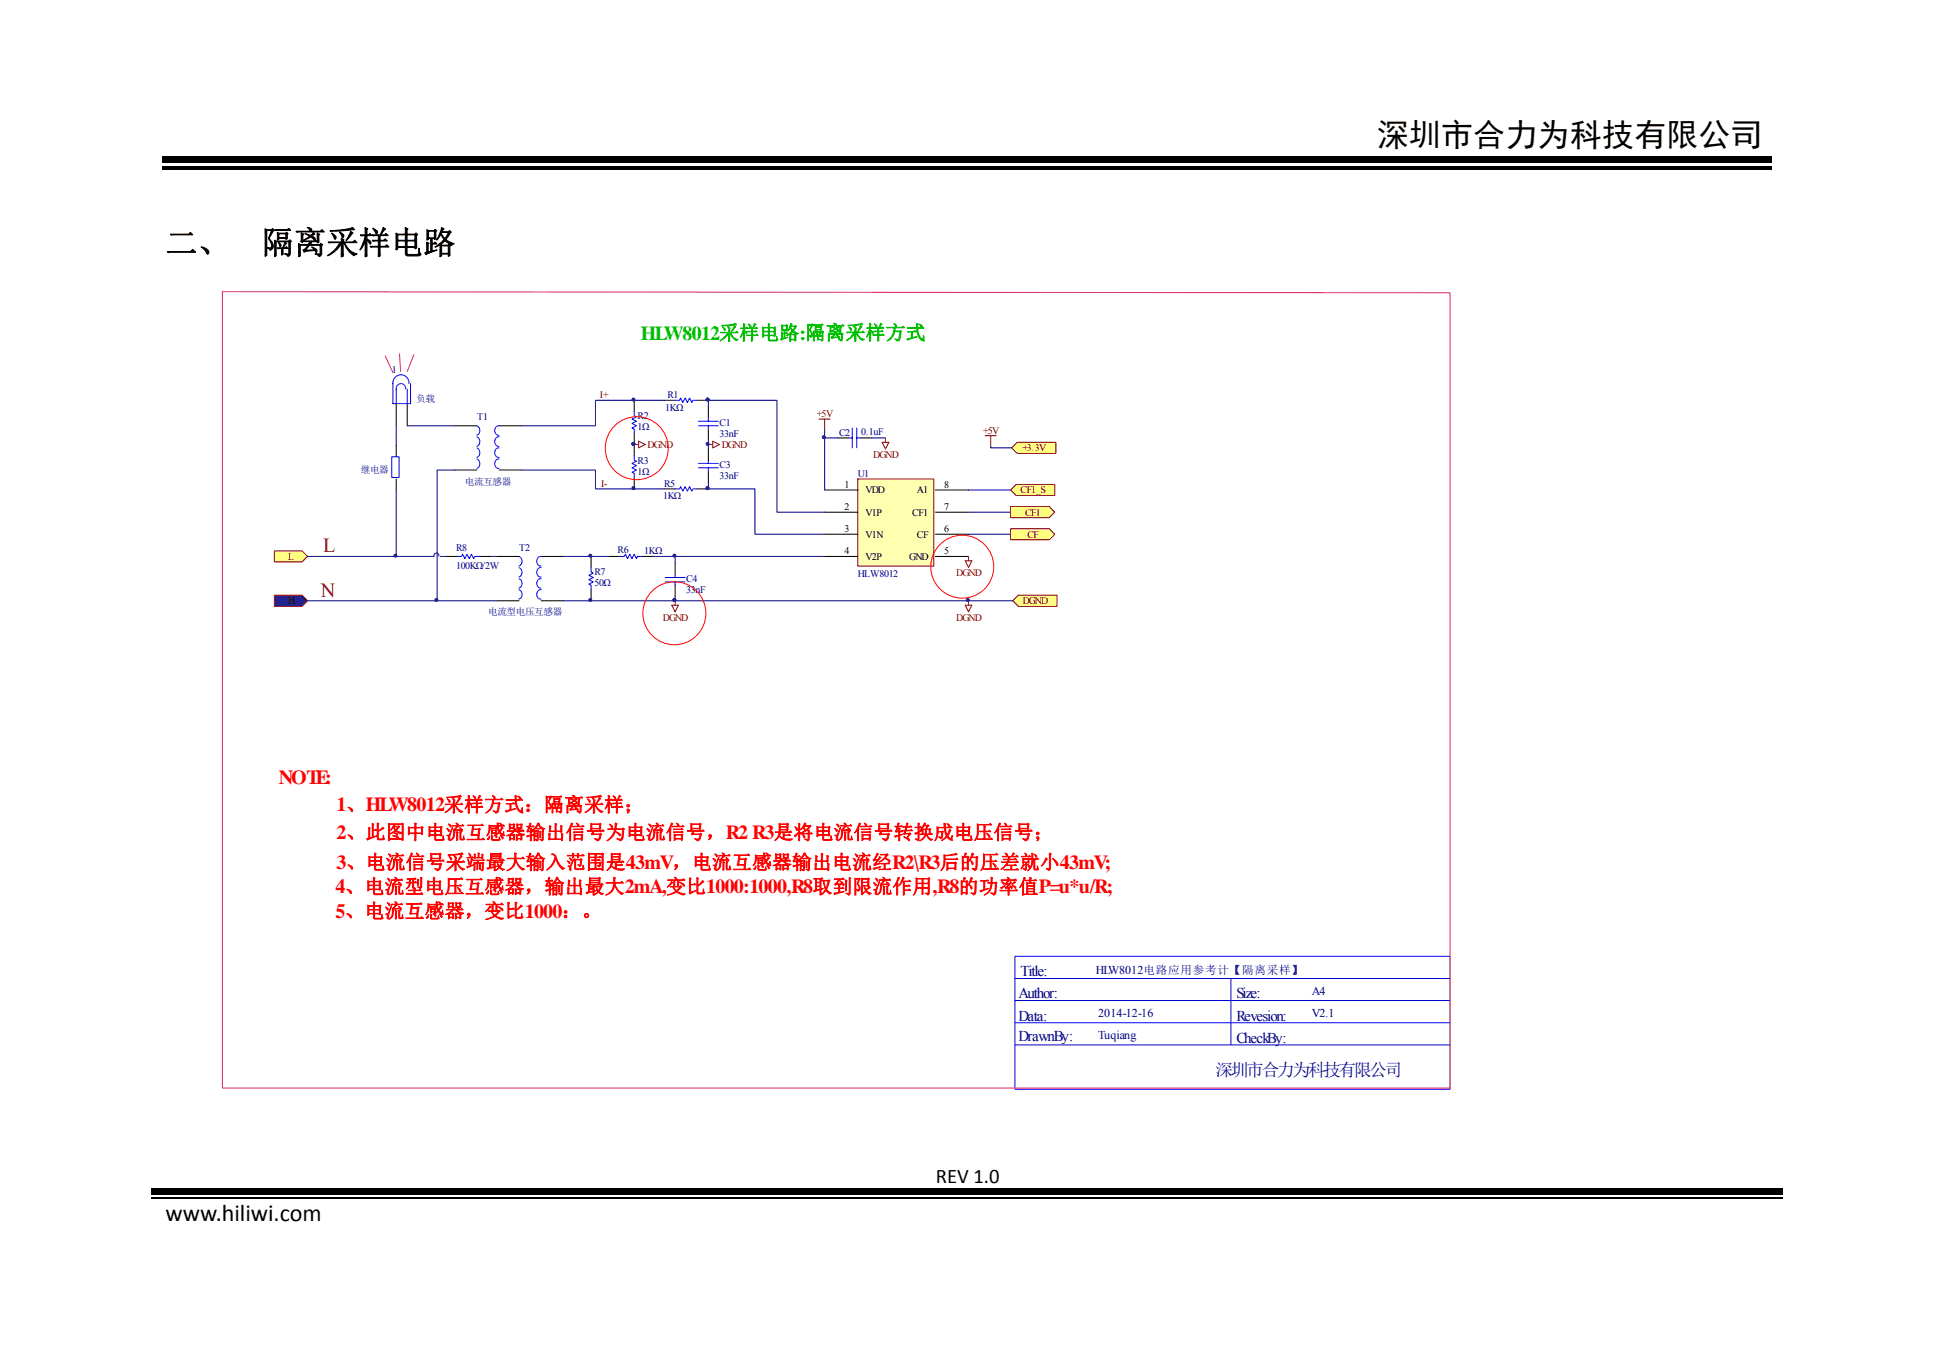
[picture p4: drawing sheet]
<svg xmlns="http://www.w3.org/2000/svg" width="297mm" height="210mm" viewBox="0 0 297 210" stroke-linecap="round" stroke-linejoin="round" font-family="sans-serif">
<path d="M24.9 25.5h247.2v.6h-247.2zM24.9 24h247.2v1h-247.2zM23.2 182.5h83.8v1.1h-83.8zM106.7 182.5h1.6v1.1h-1.6zM108.3 182.5h82.1v1.1h-82.1zM190.1 182.5h1.6v1.1h-1.6zM191.7 182.5h82.2v1.1h-82.2z" fill="#000"/>
<path d="M23.2 184h250.7" fill="none" stroke="#000" stroke-width=".25"/>
<g fill="none" stroke="#00f" stroke-width=".15">
<path d="M103.7 61.5h.7l.1-.3 .4 .6 .3-.6 .4 .6 .3-.6 .4 .6 .1-.3h.7M103.7 75.1h.7l.1-.3 .4 .6 .3-.6 .4 .6 .3-.6 .4 .6 .1-.3h.7M107.3 65.4h3M107.3 64.7h3M107.3 71.9h3M107.3 71.2h3M108.8 64.2v.5M108.8 65.4v.5M108.8 70.7v.5M108.8 71.9v.5M130.4 67.3h.5M130.9 65.7v3.1"/>
<path d="M131.6 67.3h.5M131.6 65.7v3.1M155.9 153.7h66.8M155.9 157.1h66.8M155.9 150.3h66.8M189.1 150.3v10.2M155.9 160.5h66.8"/>
</g>
<path d="M102 61.5h1.7M102 75.1h1.7M107.1 61.5h1.7M107.1 75.1h1.7M108.8 62.5v1.7M108.8 65.9v1.7M108.8 69v1.7M108.8 72.4v1.7M128.7 67.3h1.7M132.1 67.3h1.7" fill="none" stroke="#000" stroke-width=".15"/>
<g fill="#000080" stroke="#000080" stroke-width=".15">
<path d="M108.5 61.2h.3v.3h-.3z" fill-rule="evenodd"/>
<path d="M108.5 74.8h.3v.3h-.3z" fill-rule="evenodd"/>
<circle cx="126.5" cy="67.2" r=".22"/>
</g>
<path d="M126.7 66.1v9.2M126.7 67.3h2M133.8 67.3h2.2M148.8 78.7h6.4M148.8 75.3h6.4M148.8 82.1h6.4" fill="none" stroke="#000080" stroke-width=".15"/>
<path d="M131.7 73.6h11.7v13.4h-11.7z" fill-rule="evenodd" fill="#ffffb0" stroke="#800000" stroke-width=".15"/>
<g fill="none" stroke="#000" stroke-width=".15">
<path d="M60.9 68.5v1.7M60.9 73.6v1.7M69.9 65.4h3.4M69.9 72.2h3.4M76.7 65.4h3.4M76.7 72.2h3.4M97.4 61.5v1.7M97.4 66.6v3.4M97.4 73.4v1.7M126.7 75.3h5.1M126.7 78.7h5.1M143.7 75.3h5.1"/>
<path d="M143.7 78.7h5.1M76.3 85.5h3.4M76.3 92.3h3.4M83.1 85.5h3.4M83.1 92.3h3.4M126.7 82.1h5.1M126.7 85.5h5.1M143.7 82.1h5.1M143.7 85.5h5.1"/>
</g>
<path d="M97.4 68.3h.7M98.1 67.8l1 .5-1 .5zM108.8 68.3h.7M109.5 67.8l1 .5-1 .5zM125.8 64.4h1.7M126.7 64.4v1.7M103.2 93h1l-.5 1zM103.7 92.3v.7M148.2 86.1h1.1l-.5 1.1zM148.8 85.5v.6" fill="none" stroke="#800000" stroke-width=".15"/>
<g fill="none" stroke="#00f" stroke-width=".15">
<path d="M60.2 70.2h1.1v3.1h-1.1zM73.3 65.4a.78 .78 0 0 1 .4 .7 .78 .78 0 0 1-.5 .7M73.3 67.1a.8 .8 0 0 1 .4 .7 .8 .8 0 0 1-.5 .8M73.3 68.8a.8 .8 0 0 1 .4 .7 .8 .8 0 0 1-.5 .8M73.3 70.5a.8 .8 0 0 1 .4 .7 .8 .8 0 0 1-.5 .7M76.7 65.4a.73 .73 0 0 0-.7 .7 .73 .73 0 0 0 .6 .8M76.7 67.1a.72 .72 0 0 0-.7 .7 .72 .72 0 0 0 .6 .8M76.7 68.8a.72 .72 0 0 0-.7 .7 .72 .72 0 0 0 .6 .8M76.7 70.5a.72 .72 0 0 0-.7 .7 .72 .72 0 0 0 .6 .7M97.4 70v.7l.3 .1-.6 .4 .6 .3-.6 .4 .6 .3-.6 .3 .3 .2v.7M97.4 63.2v.7l.3 .1-.6 .4 .6 .3-.6 .3 .6 .4-.6 .3 .3 .2v.7M79.7 85.5a.78 .78 0 0 1 .5 .7 .78 .78 0 0 1-.5 .7"/>
<path d="M79.7 87.2a.77 .77 0 0 1 .5 .7 .77 .77 0 0 1-.5 .7M79.7 88.9a.78 .78 0 0 1 .5 .7 .78 .78 0 0 1-.5 .7M79.7 90.6a.78 .78 0 0 1 .5 .7 .78 .78 0 0 1-.5 .7M83.1 85.5a.72 .72 0 0 0-.7 .7 .72 .72 0 0 0 .7 .7M83.1 87.2a.71 .71 0 0 0-.7 .7 .71 .71 0 0 0 .7 .7M83.1 88.9a.72 .72 0 0 0-.7 .7 .72 .72 0 0 0 .7 .7M83.1 90.6a.72 .72 0 0 0-.7 .7 .72 .72 0 0 0 .7 .7"/>
</g>
<path d="M80.1 72.2h11.4v2.9h10.5M102 61.5h-10.5v3.9h-11.4M47.2 92.3h29.1" fill="none" stroke="#000080" stroke-width=".15"/>
<g fill="#000080" stroke="#000080" stroke-width=".15">
<path d="M103.4 92h.3v.3h-.3z" fill-rule="evenodd"/>
<path d="M108.5 68h.3v.3h-.3z" fill-rule="evenodd"/>
<circle cx="97.3" cy="75" r=".22"/>
<circle cx="97.3" cy="68.2" r=".22"/>
<circle cx="97.3" cy="61.4" r=".22"/>
</g>
<path d="M42.1 91.4h4.3l.8 .9-.8 .8h-4.3z" fill-rule="evenodd" fill="#000080" stroke="#800000" stroke-width=".15"/>
<path d="M42.1 84.6h4.3l.8 .9-.8 .8h-4.3z" fill-rule="evenodd" fill="#ffff80" stroke="#800000" stroke-width=".15"/>
<path d="M60.9 62v3.4M62.5 62v3.4M93.5 85.5h1.7M98.6 85.5h1.7M103.7 86.5v1.7M103.7 89.9v1.7" fill="none" stroke="#000" stroke-width=".15"/>
<path d="M62.3 59.8a.73 .73 0 0 0-.7-.9 .73 .73 0 0 0-.7 .9v2.2M62.5 59.8v2.2M62.8 58.9a1.24 1.24 0 0 0-1.2-1.3 1.24 1.24 0 0 0-1.3 1.3v3.1h2.8v-3.1M95.2 85.5h.7l.2-.4 .3 .7 .3-.7 .4 .7 .3-.7 .3 .7 .2-.3h.7M102.2 89.4h3M102.2 88.7h3M103.7 88.2v.5M103.7 89.4v.5" fill="none" stroke="#00f" stroke-width=".15"/>
<path d="M59.2 54.7l1.1 2.5M61.4 54.3l.1 2.8M63.6 54.5l-1.1 2.6" fill="none" stroke="#da2467" stroke-width=".15"/>
<path d="M60.9 65.4v3.1M62.5 65.4h7.4M69.9 72.2h-2.8v20.1M108.8 74.1v1h7.1v7h10.8M108.8 62.5v-1h10.5v17.2h7.4M108.8 67.6v1.4" fill="none" stroke="#000080" stroke-width=".15"/>
<g fill="#000080" stroke="#000080" stroke-width=".15">
<path d="M108.5 74.8h.3v.3h-.3z" fill-rule="evenodd"/>
<path d="M108.5 61.2h.3v.3h-.3z" fill-rule="evenodd"/>
<circle cx="67" cy="92.2" r=".22"/>
</g>
<g fill="#ffff80" stroke="#800000" stroke-width=".15">
<path d="M155.2 77.8h6l.8 .9-.8 .8h-6z" fill-rule="evenodd"/>
<path d="M155.2 81.2h6l.8 .9-.8 .8h-6z" fill-rule="evenodd"/>
<path d="M155.2 75.3l.9-.9h5.9v1.7h-5.9z" fill-rule="evenodd"/>
<path d="M155.4 68.8l.8-.9h6v1.7h-6z" fill-rule="evenodd"/>
</g>
<path d="M151.3 66.9h1.7M152.2 66.9v1.7" fill="none" stroke="#800000" stroke-width=".15"/>
<path d="M152.2 68.6v.2h3.2" fill="none" stroke="#000080" stroke-width=".15"/>
<path d="M156.4 91.4h5.9v1.7h-5.9l-.8-.8z" fill-rule="evenodd" fill="#ffff80" stroke="#800000" stroke-width=".15"/>
<path d="M135.5 67.9h1l-.5 1.1zM136 67.3v.6M148.2 93h1.1l-.5 1zM148.8 92.3v.7" fill="none" stroke="#800000" stroke-width=".15"/>
<g fill="#000080" stroke="#000080" stroke-width=".15">
<path d="M90.5 92h.3v.3h-.3z" fill-rule="evenodd"/>
<path d="M103.4 92h.3v.3h-.3z" fill-rule="evenodd"/>
<circle cx="148.6" cy="92.2" r=".22"/>
<circle cx="90.7" cy="85.4" r=".22"/>
<circle cx="103.6" cy="85.4" r=".22"/>
<circle cx="60.7" cy="85.4" r=".22"/>
</g>
<path d="M60.9 75.3v10.2M47.2 85.5h19.4M67.4 85.4a.39 .39 0 0 0-.4-.4 .39 .39 0 0 0-.3 .5M67.6 85.5h.9M75.3 85.5h1M86.5 92.3h69.1M86.5 85.5h7M100.3 85.5h26.4M103.7 85.5v1M103.7 91.6v.7" fill="none" stroke="#000080" stroke-width=".15"/>
<path d="M68.5 85.5h1.7M73.6 85.5h1.7M90.8 85.5v1.7M90.8 90.6v1.7" fill="none" stroke="#000" stroke-width=".15"/>
<path d="M70.2 85.5h.7l.2-.4 .3 .7 .3-.7 .4 .7 .3-.7 .3 .7 .2-.3h.7M90.8 87.2v.7l.3 .1-.7 .4 .7 .3-.7 .3 .7 .4-.7 .3 .4 .2v.7M155.9 146.9h66.8v20.4h-66.8z" fill="none" stroke="#00f" stroke-width=".15"/>
<path d="M34.2 44.8l188.5 .2v122.1h-188.5z" fill="none" stroke="#da2467" stroke-width=".15"/>
<path d="M101.2 72.3a4.8 4.8 0 0 0-1.6-8 4.8 4.8 0 0 0-6.6 4.8 4.8 4.8 0 0 0 7.1 4l.9-.7M106.9 97.7a4.8 4.8 0 0 0-1.8-8.1 4.8 4.8 0 0 0-6.3 5.3 4.8 4.8 0 0 0 7.6 3.3l.4-.4M151.1 90.6a4.8 4.8 0 0 0-1.5-8.1 4.8 4.8 0 0 0-6.6 4.8 4.8 4.8 0 0 0 7.1 4l.9-.7" fill="none" stroke="#f00" stroke-width=".15"/>
<g font-size="4.9">
<text x="211.5" y="22.5">深圳市合力为科技有限公司</text>
<text x="25.4" y="39">二、</text>
<text x="40.2" y="39">隔离采样电路</text>
</g>
<text font-size="3.7" x="25.4" y="187.6">www.hiliwi.com</text>
<text font-size="3.2" x="143.7" y="181.7">REV 1.0</text>
<text font-size="3.1" fill="#00bf00" x="98.4" y="52.2">HLW8012采样电路:隔离采样方式</text>
<g font-size="3.1" fill="#800000">
<text x="49.6" y="84.8">L</text>
<text x="49.3" y="91.7">N</text>
</g>
<g font-size="3.1" fill="#f00">
<text x="42.8" y="120.4">NOTE:</text>
<text x="51.7" y="124.6">1、HLW8012采样方式：隔离采样；</text>
<text x="51.7" y="128.9">2、此图中电流互感器输出信号为电流信号，R2 R3是将电流信号转换成电压信号；</text>
<text x="51.5" y="137.2">4、电流型电压互感器，输出最大2mA,变比1000:1000,R8取到限流作用,R8的功率值P=u*u/R;</text>
<text x="51.7" y="133.5">3、电流信号采端最大输入范围是43mV，电流互感器输出电流经R2\R3后的压差就小43mV;</text>
<text x="51.5" y="141">5、电流互感器，变比1000：。</text>
</g>
<text font-size="2.7" fill="#000080" x="186.7" y="165.2">深圳市合力为科技有限公司</text>
<g font-size="2.3" fill="#000080">
<text x="156.8" y="149.9">Title:</text>
<text x="156.4" y="153.4">Author:</text>
<text x="189.9" y="153.4">Size:</text>
<text x="156.4" y="156.8">Data:</text>
<text x="156.4" y="159.8">DrawnBy:</text>
<text x="189.9" y="160.2">CheckBy:</text>
<text x="189.9" y="156.8">Revesion:</text>
</g>
<g font-size="1.8" fill="#000080">
<text x="168.3" y="149.6">HLW8012电路应用参考计【隔离采样】</text>
<text x="201.5" y="152.8">A4</text>
<text x="168.7" y="156.2">2014-12-16</text>
<text x="168.7" y="159.6">Tuqiang</text>
<text x="201.5" y="156.2">V2.1</text>
</g>
<g font-size="1.5" fill="#000080">
<text x="60.2" y="57.3">1</text>
<text x="63.9" y="61.7">负载</text>
<text x="73.3" y="64.6">T1</text>
<text x="97.9" y="64.4">R2</text>
<text x="102.2" y="63.2">1KΩ</text>
<text x="102.5" y="61.2">R1</text>
<text x="110.5" y="65.4">C1</text>
<text x="97.9" y="71.2">R3</text>
<text x="97.9" y="66.1">1Ω</text>
<text x="110.5" y="67.1">33nF</text>
<text x="110.5" y="71.9">C3</text>
<text x="128.9" y="67">C2</text>
<text x="132.3" y="66.8">0.1uF</text>
<text x="55.4" y="72.6">继电器</text>
<text x="71.4" y="74.4">电流互感器</text>
<text x="97.9" y="72.9">1Ω</text>
<text x="101.8" y="76.6">1KΩ</text>
<text x="102" y="74.8">R5</text>
<text x="110.5" y="73.6">33nF</text>
<text x="131.8" y="73.3">U1</text>
<text x="70" y="84.6">R8</text>
<text x="70" y="87.4">100KΩ/2W</text>
<text x="79.7" y="84.6">T2</text>
<text x="91.3" y="88.4">R7</text>
<text x="94.9" y="85">R6</text>
<text x="99" y="85.2">1KΩ</text>
<text x="105.4" y="89.4">C4</text>
<text x="131.8" y="88.6">HLW8012</text>
<text x="75" y="94.5">电流型电压互感器</text>
<text x="91.3" y="90.1">50Ω</text>
<text x="105.4" y="91.1">33nF</text>
</g>
<g font-size="1.5" fill="#800000">
<text x="92.1" y="61.2">I+</text>
<text x="125.5" y="64.1">+5V</text>
<text x="99.5" y="68.8">DGND</text>
<text x="110.8" y="68.8">DGND</text>
<text x="134.1" y="70.3">DGND</text>
<text x="151" y="66.6">+5V</text>
<text x="157" y="69.3">+3.3V</text>
<text x="92.3" y="74.8">I-</text>
<text x="156.7" y="75.8">CF1_S</text>
<text x="157.4" y="79.2">CF1</text>
<text x="157.8" y="82.6">CF</text>
<text x="44.2" y="86">L</text>
<text x="146.9" y="88.5">DGND</text>
<text x="44.2" y="92.8">N</text>
<text x="101.8" y="95.3">DGND</text>
<text x="146.9" y="95.3">DGND</text>
<text x="157.1" y="92.8">DGND</text>
</g>
<g font-size="1.5">
<text x="129.7" y="75">1</text>
<text x="132.9" y="75.8">VDD</text>
<text x="140.8" y="75.8">A1</text>
<text x="145" y="75">8</text>
<text x="129.7" y="78.4">2</text>
<text x="129.7" y="81.8">3</text>
<text x="132.9" y="79.2">V1P</text>
<text x="132.9" y="82.6">V1N</text>
<text x="140.1" y="79.2">CF1</text>
<text x="140.8" y="82.6">CF</text>
<text x="145" y="81.8">6</text>
<text x="145" y="78.4">7</text>
<text x="129.7" y="85.2">4</text>
<text x="132.9" y="86">V2P</text>
<text x="139.6" y="86">GND</text>
<text x="145" y="85.2">5</text>
</g>
</svg>
